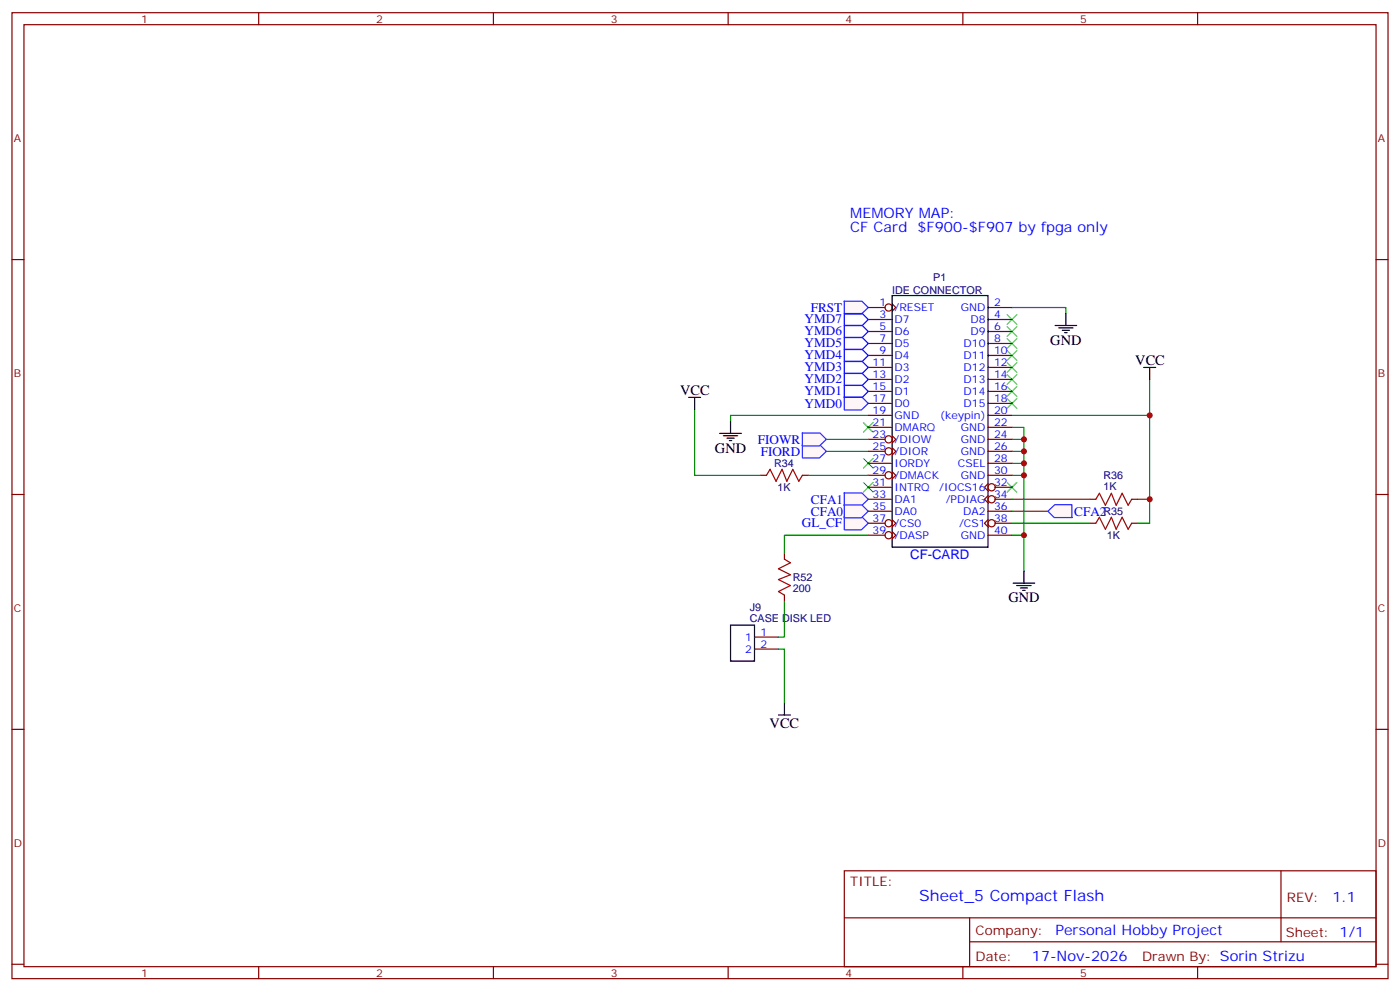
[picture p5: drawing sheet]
<svg xmlns="http://www.w3.org/2000/svg" width="412mm" height="292mm" viewBox="0 0 412 292" stroke-linecap="round" stroke-linejoin="round" font-family="sans-serif">
<g fill="none" stroke="#870000" stroke-width=".35">
<path d="M3.5 3.7h405.4v284.4h-405.4zM7.1 7.3h398.2v277.3h-398.2zM76.2 3.7v3.6M145.3 3.7v3.6M214.5 3.7v3.6M283.6 3.7v3.6M352.8 3.7v3.6M3.5 76.4h3.6M405.3 76.4h3.6M3.5 145.6h3.6M405.3 145.6h3.6M3.5 214.7h3.6"/>
<path d="M405.3 214.7h3.6M248.7 256.3h156.6v28.3h-156.6zM377.3 256.4v20.8M248.7 270.2h156.5M285.6 277.2h119.6M285.6 270.2v14.1M3.5 283.8h3.6M76.2 284.6v3.5M145.3 284.6v3.5M214.5 284.6v3.5M283.6 284.6v3.5M352.8 284.6v3.5"/>
<path d="M405.3 283.8h3.6"/>
</g>
<path d="M243.4 132.9h12.4M298.1 136.4h3.5M298.1 157.6h3.5v10.5M298.1 150.5h10.6" fill="none" stroke="#008700" stroke-width=".35"/>
<path d="M254.4 124.4l2.8 2.8M254.4 135l2.8 2.8M257.2 124.4l-2.8 2.8M257.2 135l-2.8 2.8M254.4 142l2.8 2.9M257.2 142l-2.8 2.9M296.7 142l2.8 2.9M299.5 142l-2.8 2.9" fill="none" stroke="#3c3" stroke-width=".35"/>
<g fill="#fff7f7" stroke="#420aff" stroke-width=".35">
<path d="M236.3 131h5.3l1.8 1.9-2 1.9h-5z"/>
<path d="M236.3 127.5h5.3l1.8 1.8-2 2h-5z"/>
<path d="M248.6 88.7h5.3l1.9 1.8-2.1 2h-5z"/>
<path d="M248.6 152.2h5.3l1.9 1.8-2.1 2h-5z"/>
</g>
<path d="M298.1 90.5h15.9v1.8M255.8 122.3h-40.6v1.7M298.1 122.3h40.6M298.1 125.8h3.5v31.8M298.1 139.9h3.5M298.1 132.9h3.5M298.1 129.3h3.5" fill="none" stroke="#008700" stroke-width=".35"/>
<g fill="#fff7f7" stroke="#420aff" stroke-width=".35">
<path d="M308.7 150.5l2-1.9h5l.1 3.7h-5.3z"/>
<path d="M248.6 145.1h5.3l1.9 1.9-2.1 1.9h-5z"/>
<path d="M248.6 148.6h5.3l1.9 1.9-2.1 1.9h-5z"/>
</g>
<g fill="none" stroke="#3c3" stroke-width=".35">
<path d="M296.7 99.7l2.8 2.8M296.7 96.2l2.8 2.8M296.7 92.6l2.8 2.9M299.5 99.7l-2.8 2.8M299.5 96.2l-2.8 2.8M299.5 92.6l-2.8 2.9M296.7 117.3l2.8 2.9M296.7 113.8l2.8 2.8M296.7 110.3l2.8 2.8M296.7 106.8l2.8 2.8M296.7 103.2l2.8 2.8M299.5 117.3l-2.8 2.9"/>
<path d="M299.5 113.8l-2.8 2.8M299.5 110.3l-2.8 2.8M299.5 106.8l-2.8 2.8M299.5 103.2l-2.8 2.8"/>
</g>
<path d="M248.6 116.9h5.3l1.9 1.8-2.1 2h-5z" fill="#fff7f7" stroke="#420aff" stroke-width=".35"/>
<g fill="none" stroke="#870000" stroke-width=".35">
<path d="M255.8 90.5h4.9M255.8 94.1h7M255.8 97.6h7M262.8 89.5l1.1 1-1.1 1.1M291 90.5h7.1M291 94.1h7.1M291 97.6h7.1M255.8 101.1h7M255.8 104.6h7M255.8 108.2h7M255.8 111.7h7M255.8 115.2h7"/>
<path d="M255.8 118.7h7M291 101.1h7.1M291 104.6h7.1M291 108.2h7.1M291 111.7h7.1M291 115.2h7.1M291 118.7h7.1M224 139.9h1.8M236.4 139.9h1.7M255.8 122.3h7M255.8 125.8h7M255.8 129.3h4.9"/>
<path d="M255.8 132.9h4.9M255.8 136.4h7M255.8 139.9h4.9M262.8 128.3l1.1 1-1.1 1.1M262.8 131.8l1.1 1.1-1.1 1M262.8 138.9l1.1 1-1.1 1.1M291 122.3h7.1M291 125.8h7.1M291 129.3h7.1M291 132.9h7.1M291 136.4h7.1M291 139.9h7.1"/>
<path d="M255.8 143.4h7M255.8 147h7M255.8 150.5h7M255.8 154h4.9M255.8 157.6h4.9M262.8 153l1.1 1-1.1 1.1M262.8 156.5l1.1 1.1-1.1 1M291 142.4l-1 1 1 1.1M291 145.9l-1 1.1 1 1M291 153l-1 1 1 1.1M291 150.5h7.1M291 157.6h7.1"/>
<path d="M293.2 143.4h4.9M293.2 147h4.9M293.2 154h4.9M321 147h1.8M321 154h1.8M333.4 147h1.7M333.4 154h1.7M231.1 162.8v1.8M231.1 175.2v1.8M222.2 187.5h7.1M222.2 191.1h7.1"/>
<circle cx="261.8" cy="90.5" r="1.06"/>
<circle cx="261.8" cy="132.9" r="1.06"/>
<circle cx="261.8" cy="139.9" r="1.06"/>
<circle cx="261.8" cy="129.3" r="1.06"/>
<circle cx="261.8" cy="154" r="1.06"/>
<circle cx="261.8" cy="157.6" r="1.06"/>
<circle cx="292.1" cy="154" r="1.06"/>
<circle cx="292.1" cy="143.4" r="1.06"/>
<circle cx="292.1" cy="147" r="1.06"/>
</g>
<g fill="none" stroke="#000" stroke-width=".35">
<path d="M262.8 87h28.2v74.1h-28.2zM310.8 95.8h6.3M311.9 96.5h4.2M312.9 97.2h2.1M313.6 97.9h.7M314 92.3v3.5M202.8 117h3.6M204.6 117v3.5M336.9 108.2h3.5M338.7 108.2v3.5M212 127.6h6.4M213.1 128.3h4.2"/>
<path d="M214.1 129h2.2M214.8 129.7h.7M215.2 124v3.6M298.4 171.7h6.4M299.5 172.4h4.2M300.6 173.1h2.1M301.3 173.8h.7M301.6 168.1v3.6M215.2 184h7v10.6h-7zM229.3 210.5h3.5M231.1 206.9v3.6"/>
</g>
<path d="M338.7 111.7v35.3M204.6 120.5v19.4h19.4M238.1 139.9h17.7M243.4 129.3h12.4M255.8 157.6h-24.7v5.2M298.1 154h22.9M298.1 147h22.9M335.1 147h3.6v7h-3.6M231.1 177v10.5h-1.8M229.3 191.1h1.8v15.8" fill="none" stroke="#008700" stroke-width=".35"/>
<path d="M225.8 139.9l1-1.8 1.8 3.6 1.8-3.6 1.4 3.6 1.7-3.6 1.8 3.6 1.1-1.8M322.8 154l1-1.7 1.8 3.5 1.8-3.5 1.4 3.5 1.8-3.5 1.7 3.5 1.1-1.8M322.8 147l1-1.8 1.8 3.5 1.8-3.5 1.4 3.5 1.8-3.5 1.7 3.5 1.1-1.7M231.1 164.6l1.7 1.1-3.5 1.7 3.5 1.8-3.5 1.4 3.5 1.8-3.5 1.7 1.8 1.1" fill="none" stroke="#a10000" stroke-width=".35"/>
<path d="M248.7 99.3h5.3l1.8 1.8-1.8 1.8h-5.3zM248.7 95.8h5.3l1.8 1.8-1.8 1.7h-5.3zM248.7 92.3h5.3l1.8 1.8-1.8 1.7h-5.3zM248.7 113.5h5.3l1.8 1.7-1.8 1.8h-5.3zM248.7 109.9h5.3l1.8 1.8-1.8 1.8h-5.3zM248.7 106.4h5.3l1.8 1.8-1.8 1.7h-5.3zM248.7 102.9h5.3l1.8 1.7-1.8 1.8h-5.3z" fill="none" stroke="#00f" stroke-width=".35"/>
<g fill="#c00">
<circle cx="301.6" cy="129.3" r=".88"/>
<circle cx="301.6" cy="132.9" r=".88"/>
<circle cx="301.6" cy="136.4" r=".88"/>
<circle cx="301.6" cy="139.9" r=".88"/>
<circle cx="301.6" cy="157.6" r=".88"/>
<circle cx="338.7" cy="147" r=".88"/>
<circle cx="338.7" cy="122.3" r=".88"/>
</g>
<text font-size="4.6" fill="#00f" x="270.8" y="265.4">Sheet_5 Compact Flash</text>
<g font-size="4.2" fill="#00f">
<text x="250.5" y="64.1">MEMORY MAP:</text>
<text x="250.5" y="68.3">CF Card</text>
<text x="270.3" y="68.3">$F900-$F907 by fpga only</text>
<text x="392.5" y="265.6">1.1</text>
<text x="310.9" y="275.2">Personal Hobby Project</text>
<text x="304" y="283">17-Nov-2026</text>
</g>
<g font-size="4.2">
<text x="309.4" y="101.5">GND</text>
<text x="334.4" y="107.5">VCC</text>
<text x="200.4" y="116.3">VCC</text>
<text x="210.6" y="133.2">GND</text>
<text x="297" y="177.3">GND</text>
<text x="226.7" y="214.4">VCC</text>
</g>
<g font-size="3.9" fill="#00f">
<text x="237" y="95.2">YMD7</text>
<text x="238.8" y="91.8">FRST</text>
<text x="237" y="98.7">YMD6</text>
<text x="237" y="105.8">YMD4</text>
<text x="237" y="102.3">YMD5</text>
<text x="237" y="112.9">YMD2</text>
<text x="237" y="109.3">YMD3</text>
<text x="237" y="116.4">YMD1</text>
<text x="237" y="120">YMD0</text>
<text x="223.2" y="130.6">FIOWR</text>
<text x="224.1" y="134.1">FIORD</text>
<text x="238.9" y="148.2">CFA1</text>
<text x="236.2" y="155.2">GL_CF</text>
<text x="238.9" y="151.8">CFA0</text>
<text x="316.4" y="151.9">CFA2</text>
<text x="268.1" y="164.6">CF-CARD</text>
</g>
<g font-size="3.9" fill="#800">
<text x="250.5" y="260.9">TITLE:</text>
<text x="379.1" y="265.6">REV:</text>
<text x="287.4" y="275.1">Company:</text>
<text x="378.7" y="275.7">Sheet: 1/1</text>
<text x="287.4" y="282.8">Date:</text>
<text x="336.4" y="282.9">Drawn By: Sorin Strizu</text>
</g>
<g font-size="3.2" fill="#800">
<text x="41.6" y="6.7">1</text>
<text x="110.8" y="6.7">2</text>
<text x="179.9" y="6.7">3</text>
<text x="249.1" y="6.7">4</text>
<text x="318.2" y="6.7">5</text>
<text x="4.1" y="41.8">A</text>
<text x="405.9" y="41.8">A</text>
<text x="4.1" y="111">B</text>
<text x="405.9" y="111">B</text>
<text x="4.1" y="180.1">C</text>
<text x="405.9" y="180.1">C</text>
<text x="4.1" y="249.3">D</text>
<text x="405.9" y="249.3">D</text>
<text x="41.6" y="287.5">1</text>
<text x="110.8" y="287.5">2</text>
<text x="179.9" y="287.5">3</text>
<text x="249.1" y="287.5">4</text>
<text x="318.2" y="287.5">5</text>
</g>
<g font-size="3.2" fill="#000080">
<text x="274.9" y="82.8">P1</text>
<text x="262.8" y="86.4">IDE CONNECTOR</text>
<text x="228" y="137.5">R34</text>
<text x="325.1" y="140.9">R36</text>
<text x="229" y="144.6">1K</text>
<text x="325.1" y="144.1">1K</text>
<text x="325.1" y="151.6">R35</text>
<text x="326.1" y="158.7">1K</text>
<text x="233.5" y="171">R52</text>
<text x="220.9" y="179.8">J9</text>
<text x="233.5" y="174.1">200</text>
<text x="220.9" y="183">CASE DISK LED</text>
</g>
<g font-size="3.2" fill="#00f">
<text x="259" y="90.2">1</text>
<text x="259" y="93.7">3</text>
<text x="263.5" y="91.6">/RESET</text>
<text x="263.5" y="95.1">D7</text>
<text x="283.1" y="91.6">GND</text>
<text x="285.9" y="95.1">D8</text>
<text x="292.8" y="90.2">2</text>
<text x="292.8" y="93.7">4</text>
<text x="259" y="97.2">5</text>
<text x="259" y="100.8">7</text>
<text x="263.5" y="98.6">D6</text>
<text x="285.9" y="98.6">D9</text>
<text x="292.8" y="97.2">6</text>
<text x="292.8" y="100.8">8</text>
<text x="257" y="107.8">11</text>
<text x="259" y="104.3">9</text>
<text x="263.5" y="102.2">D5</text>
<text x="263.5" y="105.7">D4</text>
<text x="283.9" y="102.2">D10</text>
<text x="283.9" y="105.7">D11</text>
<text x="292.8" y="104.3">10</text>
<text x="292.8" y="107.8">12</text>
<text x="257" y="111.3">13</text>
<text x="263.5" y="109.2">D3</text>
<text x="263.5" y="112.7">D2</text>
<text x="283.9" y="109.2">D12</text>
<text x="283.9" y="112.7">D13</text>
<text x="292.8" y="111.3">14</text>
<text x="257" y="114.9">15</text>
<text x="257" y="118.4">17</text>
<text x="263.5" y="116.3">D1</text>
<text x="263.5" y="119.8">D0</text>
<text x="283.9" y="116.3">D14</text>
<text x="283.9" y="119.8">D15</text>
<text x="292.8" y="114.9">16</text>
<text x="292.8" y="118.4">18</text>
<text x="257" y="121.9">19</text>
<text x="257" y="125.4">21</text>
<text x="263.5" y="123.3">GND</text>
<text x="277" y="123.3">(keypin)</text>
<text x="292.8" y="121.9">20</text>
<text x="292.8" y="125.4">22</text>
<text x="257" y="129">23</text>
<text x="263.5" y="126.9">DMARQ</text>
<text x="263.5" y="130.4">/DIOW</text>
<text x="283.1" y="126.9">GND</text>
<text x="283.1" y="130.4">GND</text>
<text x="292.8" y="129">24</text>
<text x="257" y="132.5">25</text>
<text x="257" y="136">27</text>
<text x="263.5" y="133.9">/DIOR</text>
<text x="263.5" y="137.4">IORDY</text>
<text x="282.2" y="137.4">CSEL</text>
<text x="283.1" y="133.9">GND</text>
<text x="292.8" y="132.5">26</text>
<text x="292.8" y="136">28</text>
<text x="257" y="139.6">29</text>
<text x="257" y="143.1">31</text>
<text x="263.5" y="141">/DMACK</text>
<text x="283.1" y="141">GND</text>
<text x="292.8" y="139.6">30</text>
<text x="292.8" y="143.1">32</text>
<text x="257" y="146.6">33</text>
<text x="263.5" y="144.5">INTRQ</text>
<text x="263.5" y="148">DA1</text>
<text x="276.6" y="144.5">/IOCS16</text>
<text x="278.6" y="148">/PDIAG</text>
<text x="292.8" y="146.6">34</text>
<text x="257" y="150.1">35</text>
<text x="257" y="153.7">37</text>
<text x="263.5" y="151.6">DA0</text>
<text x="263.5" y="155.1">/CS0</text>
<text x="282.5" y="155.1">/CS1</text>
<text x="283.7" y="151.6">DA2</text>
<text x="292.8" y="150.1">36</text>
<text x="292.8" y="153.7">38</text>
<text x="257" y="157.2">39</text>
<text x="263.5" y="158.6">/DASP</text>
<text x="283.1" y="158.6">GND</text>
<text x="292.8" y="157.2">40</text>
<text x="219.5" y="188.6">1</text>
<text x="224" y="187.2">1</text>
<text x="224" y="190.7">2</text>
<text x="219.5" y="192.1">2</text>
</g>
</svg>
